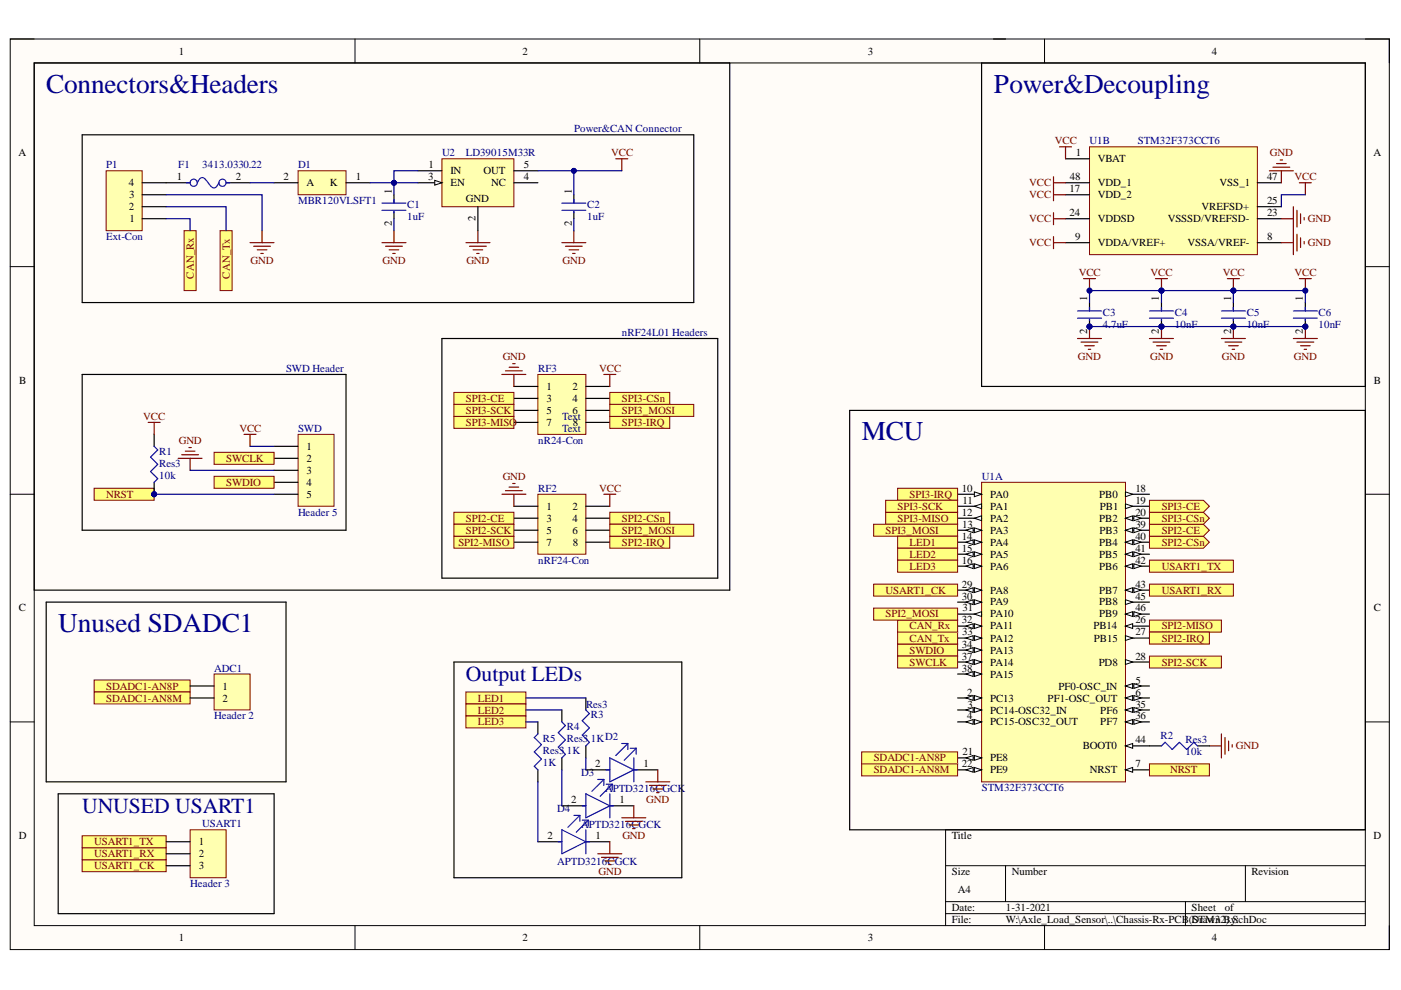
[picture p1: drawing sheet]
# Altium project Chassis-Rx-PCB(STM32).PrjPcb
1 sheet, 24 parts. Net scope: flat (ports and power ports of the same name join across sheets).

## Sheet Chassis-Rx-PCB(STM32).SchDoc
size A4

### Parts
ADC1  Header 2  [HDR1X2]
C1  1uF  [FP-C0805C-DN-MFG]
C2  1uF  [FP-C0805C-DN-MFG]
C3  4.7uF  [FP-C0805C-DN-MFG]
C4  10nF  [FP-C0805C-DN-MFG]
C5  10nF  [FP-C0805C-DN-MFG]
C6  10nF  [FP-C0805C-DN-MFG]
D1  MBR120VLSFT1  [ONSC-SOD-123FL-2-498-01_V]
D2  APTD3216CGCK  [FP-APTD3216CGCK-MFG]
D3  APTD3216CGCK  [FP-APTD3216CGCK-MFG]
D4  APTD3216CGCK  [FP-APTD3216CGCK-MFG]
F1  3413.0330.22  [FP-3413_0330_22-MFG]
P1  Ext-Con  [HDR1X4H]
R1  Res3  value 10k  [J1-0603]
R2  Res3  value 10k  [J1-0603]
R3  Res3  value 1K  [J1-0603]
R4  Res3  value 1K  [J1-0603]
R5  Res3  value 1K  [J1-0603]
RF2  nRF24-Con  [HDR2X4]
RF3  nR24-Con  [HDR2X4]
SWD  Header 5  [HDR1X5]
U1  STM32F373CCT6  [STM-LQFP48_L]  (parts A,B of 2)
U2  LD39015M33R  [SOT23-5L_M]
USART1  Header 3  [HDR1X3]

### Blocks framed on the sheet
Connectors&Headers: RF2 RF3
Power&Decoupling: C3-C6 U1
Power&CAN Connector: C1 C2 D1 F1 P1 U2
SWD Header: R1 SWD
MCU: R2 U1
Unused SDADC1: ADC1
Output LEDs: D2-D4 R3-R5
UNUSED USART1: USART1

### Ports
CAN_Rx, CAN_Tx, LED1, LED2, LED3, NRST, SDADC1-AN8M, SDADC1-AN8P, SPI2-CE, SPI2-CE (out), SPI2-CSn, SPI2-CSn (out), SPI2-IRQ, SPI2-MISO, SPI2-SCK, SPI2_MOSI, SPI3-CE, SPI3-CE (out), SPI3-CSn, SPI3-CSn (out), SPI3-IRQ, SPI3-MISO, SPI3-SCK, SPI3_MOSI, SWCLK, SWDIO, USART1_CK, USART1_RX, USART1_TX

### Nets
GND: C1.2 C2.2 C3.2 C4.2 C5.2 C6.2 D2.1(C) D3.1(C) D4.1(C) P1.3 R2.2 RF2.1 RF3.1 SWD.3 U1.8(VSSA/VREF-) U1.23(VSSSD/VREFSD-) U1.47(VSS_1) U2.2(GND)
VCC: C2.1 C3.1 C4.1 C5.1 C6.1 R1.1 RF2.2 RF3.2 SWD.1 U1.1(VBAT) U1.9(VDDA/VREF+) U1.17(VDD_2) U1.24(VDDSD) U1.25(VREFSD+) U1.48(VDD_1) U2.5(OUT)
NetADC1_1: ADC1.1 U1.21(PE8) ; port SDADC1-AN8P
NetADC1_2: ADC1.2 U1.22(PE9) ; port SDADC1-AN8M
NetC1_1: C1.1 D1.1(K) U2.1(IN) U2.3(EN)
NetD1_2: D1.2(A) F1.2
NetD2_2: D2.2(A) R3.2
NetD3_2: D3.2(A) R4.2
NetD4_2: D4.2(A) R5.1
NetF1_1: F1.1 P1.4
NetP1_1: P1.1 U1.32(PA11) ; port CAN_Rx
NetP1_2: P1.2 U1.33(PA12) ; port CAN_Tx
NetR1_2: R1.2 SWD.5 U1.7(NRST) ; port NRST
NetR2_1: R2.1 U1.44(BOOT0)
NetR3_1: R3.1 U1.14(PA4) ; port LED1
NetR4_1: R4.1 U1.15(PA5) ; port LED2
NetR5_2: R5.2 U1.16(PA6) ; port LED3
NetRF2_3: RF2.3 U1.39(PB3) ; port SPI2-CE
NetRF2_4: RF2.4 U1.40(PB4) ; port SPI2-CSn
NetRF2_5: RF2.5 U1.28(PD8) ; port SPI2-SCK
NetRF2_6: RF2.6 U1.31(PA10) ; port SPI2_MOSI
NetRF2_7: RF2.7 U1.26(PB14) ; port SPI2-MISO
NetRF2_8: RF2.8 U1.27(PB15) ; port SPI2-IRQ
NetRF3_3: RF3.3 U1.19(PB1) ; port SPI3-CE
NetRF3_4: RF3.4 U1.20(PB2) ; port SPI3-CSn
NetRF3_5: RF3.5 U1.11(PA1) ; port SPI3-SCK
NetRF3_6: RF3.6 U1.13(PA3) ; port SPI3_MOSI
NetRF3_7: RF3.7 U1.12(PA2) ; port SPI3-MISO
NetRF3_8: RF3.8 U1.10(PA0) ; port SPI3-IRQ
NetSWD_2: SWD.2 U1.37(PA14) ; port SWCLK
NetSWD_4: SWD.4 U1.34(PA13) ; port SWDIO
NetU1_29: U1.29(PA8) USART1.3 ; port USART1_CK
NetU1_42: U1.42(PB6) USART1.1 ; port USART1_TX
NetU1_43: U1.43(PB7) USART1.2 ; port USART1_RX

Not connected (* = marked no-connect by the designer): U1 2(PC13) 3(PC14-OSC32_IN) 4(PC15-OSC32_OUT) 5(PF0-OSC_IN) 6(PF1-OSC_OUT) 18(PB0) 30(PA9) 35(PF6) 36(PF7) 38(PA15) 41(PB5) 45(PB8) 46(PB9); U2 4(NC)

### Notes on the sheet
- nRF24L01 Headers
- (near RF3) Text
